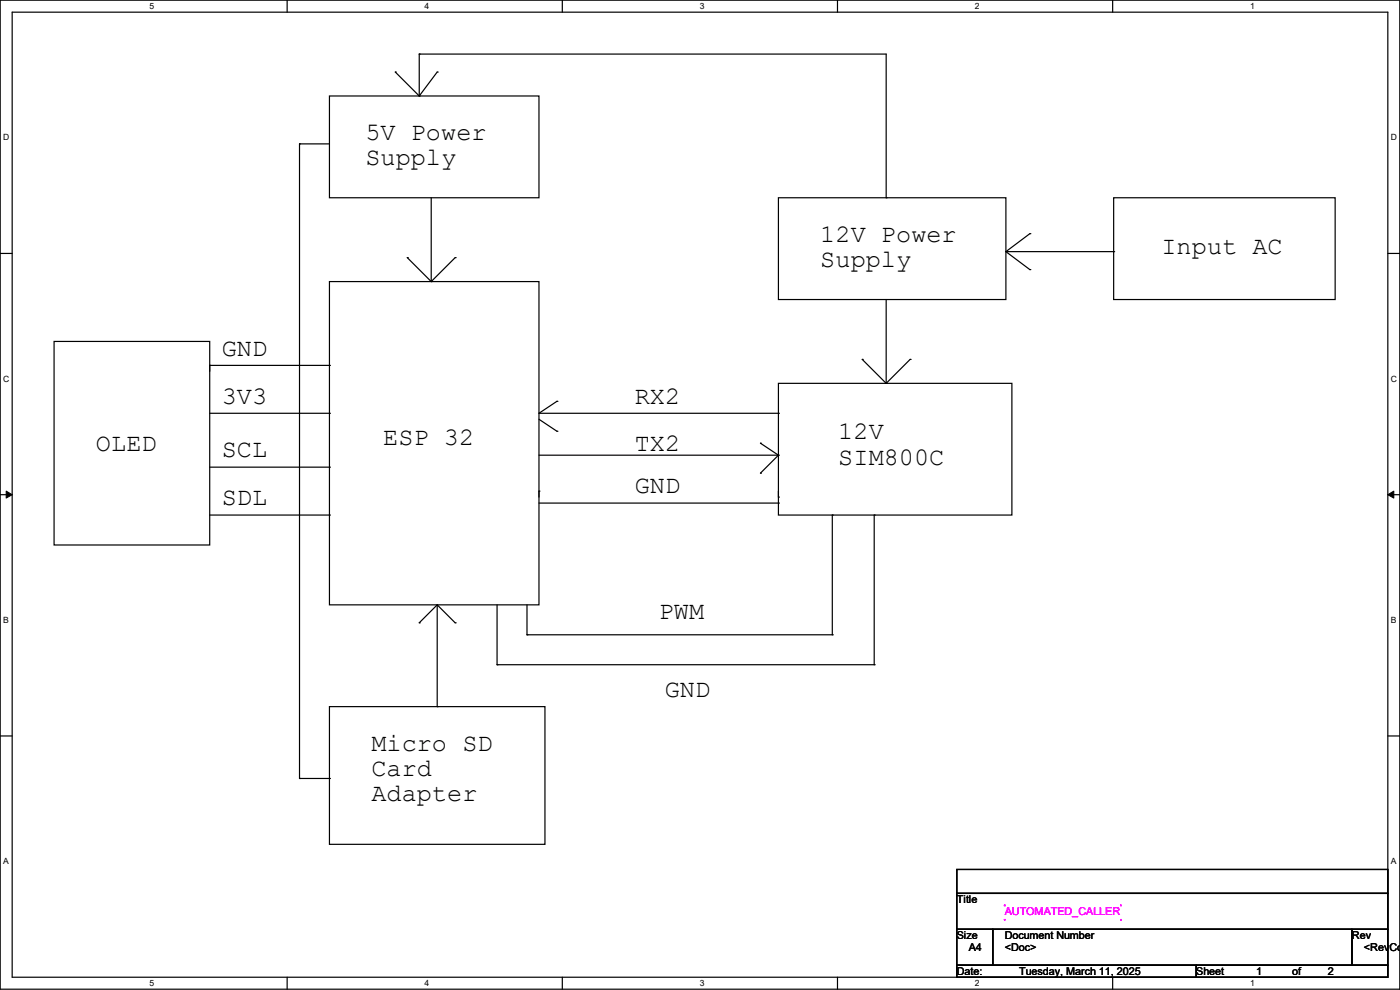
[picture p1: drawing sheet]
<svg xmlns="http://www.w3.org/2000/svg" width="297mm" height="210mm" viewBox="0 0 297 210" stroke-linecap="round" stroke-linejoin="round" font-family="sans-serif">
<path d="M0 0h297v209.8h-297zM2.6 2.6h291.8v204.7h-291.8z" fill="none" stroke="#000" stroke-width=".25"/>
<g fill="#fff">
<path d="M31.7 .3h1v2h-1z"/>
<path d="M31.7 207.6h1v1.9h-1z"/>
</g>
<path d="M60.9 0v2.6M60.9 207.3v2.5" fill="none" stroke="#000" stroke-width=".25"/>
<g fill="#fff">
<path d="M90.1 .3h1v2h-1z"/>
<path d="M90.1 207.6h1v1.9h-1z"/>
</g>
<path d="M119.3 0v2.6M119.3 207.3v2.5" fill="none" stroke="#000" stroke-width=".25"/>
<g fill="#fff">
<path d="M148.5 .3h.9v2h-.9z"/>
<path d="M148.5 207.6h.9v1.9h-.9z"/>
</g>
<path d="M177.7 0v2.6M177.7 207.3v2.5" fill="none" stroke="#000" stroke-width=".25"/>
<g fill="#fff">
<path d="M206.8 .3h1v2h-1z"/>
<path d="M206.8 207.6h1v1.9h-1z"/>
</g>
<path d="M236.1 0v2.6M236.1 207.3v2.5" fill="none" stroke="#000" stroke-width=".25"/>
<g fill="#fff">
<path d="M265.2 .3h1v2h-1z"/>
<path d="M265.2 207.6h1v1.9h-1z"/>
<path d="M.7 28.2h1.2v1.9h-1.2z"/>
<path d="M295.1 28.2h1.2v1.9h-1.2z"/>
<path d="M.7 79.3h1.2v2h-1.2z"/>
<path d="M295.1 79.3h1.2v2h-1.2z"/>
</g>
<path d="M0 53.8h2.6M294.4 53.8h2.6" fill="none" stroke="#000" stroke-width=".25"/>
<g fill="#fff">
<path d="M.7 130.5h1.2v2h-1.2z"/>
<path d="M295.1 130.5h1.1v2h-1.1z"/>
</g>
<path d="M0 104.9h2.6M294.4 104.9h2.6" fill="none" stroke="#000" stroke-width=".25"/>
<path d="M1.3 104.2l1.3 .7-1.3 .8zM294.4 104.9l1.3-.7v1.5z" fill="#000" stroke="#000" stroke-width=".21"/>
<g fill="#fff">
<path d="M.7 181.7h1.2v2h-1.2z"/>
<path d="M295.1 181.7h1.1v2h-1.1z"/>
</g>
<g fill="none" stroke="#000" stroke-width=".25">
<path d="M83.9 15.3h.1M83.9 15.3l5 5.1M88.9 11.5h.1M88.9 11.5h99.1v30.5M88.9 11.5v8.9M92.8 15.3h.1M92.8 15.3l-3.9 5.1M63.5 30.5h.1M63.5 30.5h6.4M63.5 30.5v134.6M69.9 20.4h44.4v21.6h-44.4zM88.9 20.4h.1"/>
<path d="M69.9 59.7h44.4v68.6h-44.4zM86.4 54.7h.1M86.4 54.7l5.1 5M91.5 59.7h.1M91.5 42v17.7M96.6 54.7h.1M96.6 54.7l-5.1 5M165.1 42h48.3v21.5h-48.3zM188 42h.1M213.4 53.4h22.9M213.4 53.4l5.1 3.8M218.5 49.6h.1"/>
<path d="M218.5 57.2h.1M218.5 49.6l-5.1 3.8M236.3 42h47v21.5h-47zM236.3 53.4h.1M11.5 72.4h33v43.2h-33zM44.5 77.5h.1M44.5 77.5v1.3M44.5 77.5h25.4M69.9 77.5h.1M182.9 76.2h.1M182.9 76.2l5.1 5.1M188 63.5v17.8"/>
<path d="M193.1 76.2h.1M193.1 76.2l-5.1 5.1M44.5 87.7h25.4M44.5 99.1h25.4M69.9 87.7h.1M69.9 99.1h.1M114.3 96.6h50.8M114.3 88.9l3.9 2.6M118.2 85.1h.1M118.2 91.5h.1M118.2 85.1l-3.9 2.6h50.8M161.3 94h.1"/>
<path d="M161.3 94l3.8 2.6M165.1 81.3h49.6v28h-49.6zM165.1 87.7h.1M165.1 96.6h.1M165.1 96.6l-3.8 3.8M188 81.3h.1M44.5 109.3h25.4M69.9 109.3h.1M114.3 104.2h.1M114.3 104.2v1.3M114.3 106.7h50.8M161.3 100.4h.1"/>
<path d="M165.1 105.5h.1M165.1 106.7h.1M165.1 104.2v1.3M176.6 109.3h.1M176.6 109.3v25.4M185.5 109.3h.1M185.5 109.3v31.7M88.9 132.1h.1M92.8 128.3v21.6M92.8 128.3l-3.9 3.8M92.8 128.3l3.8 3.8M96.6 132.1h.1"/>
<path d="M105.5 128.3v12.7M111.8 134.7h.1M111.8 128.3v6.4M111.8 134.7h64.8M176.6 134.7h.1M0 156.1h2.6M69.9 149.9h45.7v29.2h-45.7zM92.8 149.9h.1M105.5 141h.1M105.5 141h80M185.5 141h.1M294.4 156.1h2.6"/>
<path d="M63.5 165.1h.1M63.5 165.1h6.4M69.9 165.1h.1M203 184.4h91.4v5.1h-91.4zM203 189.5h91.4v7.6h-91.4zM203 197.1h7.6v7.7h-7.6zM210.6 197.1h76.2v7.7h-76.2zM286.8 197.1h7.6v7.7h-7.6zM203 204.8h50.8v2.5h-50.8zM253.8 204.8h40.6v2.5h-40.6z"/>
</g>
<path d="M213 191.9h.3v.3h-.3zM237.6 191.9h.4v.3h-.4zM237.6 194.9h.4v.4h-.4zM213 194.9h.3v.4h-.3z" fill-rule="evenodd" fill="#f0f"/>
<path d="M203 184.4h91.4v5.1h-91.4zM203 189.5h91.4v7.6h-91.4zM203 197.1h7.6v7.7h-7.6zM210.6 197.1h76.2v7.7h-76.2zM286.8 197.1h7.6v7.7h-7.6zM203 204.8h50.8v2.5h-50.8zM253.8 204.8h40.6v2.5h-40.6z" fill="none" stroke="#000" stroke-width=".25"/>
<path d="M213 191.9h.3v.3h-.3zM237.6 191.9h.4v.3h-.4zM237.6 194.9h.4v.4h-.4zM213 194.9h.3v.4h-.3z" fill-rule="evenodd" fill="#f0f"/>
<path d="M203 184.4h91.4v5.1h-91.4zM203 189.5h91.4v7.6h-91.4zM203 197.1h7.6v7.7h-7.6zM210.6 197.1h76.2v7.7h-76.2zM286.8 197.1h7.6v7.7h-7.6zM203 204.8h50.8v2.5h-50.8zM253.8 204.8h40.6v2.5h-40.6z" fill="none" stroke="#000" stroke-width=".25"/>
<path d="M213 191.9h.3v.3h-.3zM237.6 191.9h.4v.3h-.4zM237.6 194.9h.4v.4h-.4zM213 194.9h.3v.4h-.3z" fill-rule="evenodd" fill="#f0f"/>
<g font-size="5.3">
<text x="77.5" y="29.7">5V Power</text>
<text x="77.5" y="35.1">Supply</text>
<text x="174" y="51.3">12V Power</text>
<text x="246.4" y="53.8">Input AC</text>
<text x="174" y="56.6">Supply</text>
<text x="47" y="75.4">GND</text>
<text x="47" y="85.6">3V3</text>
<text x="134.7" y="85.6">RX2</text>
<text x="20.4" y="95.8">OLED</text>
<text x="81.3" y="94.5">ESP 32</text>
<text x="134.7" y="95.8">TX2</text>
<text x="177.8" y="93.2">12V</text>
<text x="47" y="97">SCL</text>
<text x="177.8" y="98.6">SIM800C</text>
<text x="47" y="107.2">SDL</text>
<text x="134.7" y="104.6">GND</text>
<text x="139.7" y="131.3">PWM</text>
<text x="141" y="147.8">GND</text>
<text x="78.8" y="159.3">Micro SD</text>
<text x="78.8" y="164.6">Card</text>
<text x="78.8" y="169.9">Adapter</text>
</g>
<g font-size="2.3">
<text x="203" y="191.6">Title</text>
<text x="203" y="199.2">Size</text>
<text x="205.5" y="201.8">A4</text>
<text x="213.1" y="199.2">Document Number</text>
<text x="213.2" y="201.8">&lt;Doc&gt;</text>
<text x="286.8" y="199.2">Rev</text>
<text x="289.4" y="201.8">&lt;RevCod</text>
<text x="203" y="206.8">Date:</text>
<text x="216.2" y="206.8">Tuesday, March 11, 2025</text>
<text x="253.8" y="206.8">Sheet</text>
<text x="266.5" y="206.8">1</text>
<text x="274.1" y="206.8">of</text>
<text x="281.7" y="206.8">2</text>
</g>
<text font-size="2.3" fill="#f0f" x="213.2" y="194.1">AUTOMATED_CALLER</text>
<g font-size="1.8">
<text x="31.7" y="1.9">5</text>
<text x="90.1" y="1.9">4</text>
<text x="148.5" y="1.9">3</text>
<text x="206.8" y="1.9">2</text>
<text x="265.2" y="1.9">1</text>
<text x=".7" y="29.8">D</text>
<text x="295.1" y="29.8">D</text>
<text x=".7" y="80.9">C</text>
<text x="295.1" y="80.9">C</text>
<text x=".7" y="132.1">B</text>
<text x="295.1" y="132.1">B</text>
<text x=".7" y="183.3">A</text>
<text x="295.1" y="183.3">A</text>
<text x="31.7" y="209.2">5</text>
<text x="90.1" y="209.2">4</text>
<text x="148.5" y="209.2">3</text>
<text x="206.8" y="209.2">2</text>
<text x="265.2" y="209.2">1</text>
</g>
</svg>
